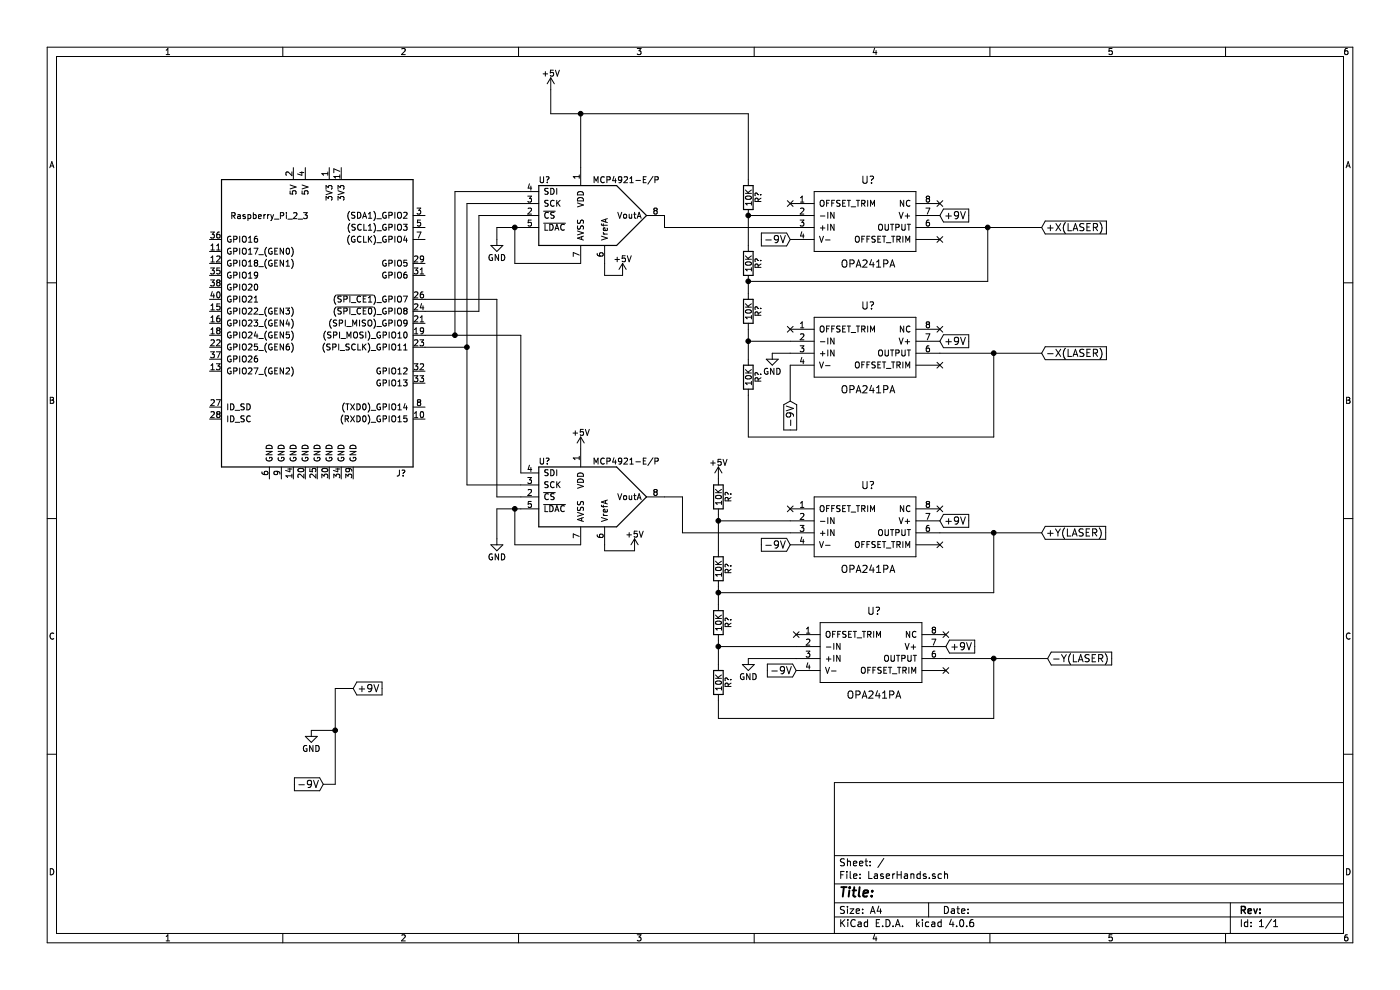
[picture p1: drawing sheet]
EESchema Schematic File Version 2
LIBS:power
LIBS:device
LIBS:transistors
LIBS:conn
LIBS:linear
LIBS:regul
LIBS:74xx
LIBS:cmos4000
LIBS:adc-dac
LIBS:memory
LIBS:xilinx
LIBS:microcontrollers
LIBS:dsp
LIBS:microchip
LIBS:analog_switches
LIBS:motorola
LIBS:texas
LIBS:intel
LIBS:audio
LIBS:interface
LIBS:digital-audio
LIBS:philips
LIBS:display
LIBS:cypress
LIBS:siliconi
LIBS:opto
LIBS:atmel
LIBS:contrib
LIBS:valves
LIBS:opa241pa
LIBS:LaserHands-cache
EELAYER 25 0
EELAYER END
$Descr A4 11693 8268
encoding utf-8
Sheet 1 1
Title ""
Date ""
Rev ""
Comp ""
Comment1 ""
Comment2 ""
Comment3 ""
Comment4 ""
$EndDescr
$Comp
L Raspberry_Pi_2_3 J?
U 1 1
P 2650 2700
F 0 "J?" H 3350 1450 50  0000 C CNN
F 1 "Raspberry_Pi_2_3" H 2250 3600 50  0000 C CNN
F 2 "Pin_Headers:Pin_Header_Straight_2x20" H 3650 3950 50  0001 C CNN
F 3 "" H 2700 2550 50  0001 C CNN
	1    2650 2700
	1    0    0    -1  
$EndComp
$Comp
L MCP4921-E/P U?
U 1 1
P 4950 1800
F 0 "U?" H 4500 2100 50  0000 L CNN
F 1 "MCP4921-E/P" H 4950 2100 50  0000 L CNN
F 2 "" H 4950 1800 50  0001 C CIN
F 3 "" H 4950 1800 50  0001 C CNN
	1    4950 1800
	1    0    0    -1  
$EndComp
$Comp
L OPA241PA U?
U 1 1
P 7250 1850
F 0 "U?" H 7250 2200 60  0000 C CNN
F 1 "OPA241PA" H 7250 1500 60  0000 C CNN
F 2 "" H 7200 1450 60  0001 C CNN
F 3 "" H 7200 1450 60  0001 C CNN
	1    7250 1850
	1    0    0    -1  
$EndComp
$Comp
L +5V #PWR?
U 1 1
P 4600 750
F 0 "#PWR?" H 4600 600 50  0001 C CNN
F 1 "+5V" H 4600 890 50  0000 C CNN
F 2 "" H 4600 750 50  0001 C CNN
F 3 "" H 4600 750 50  0001 C CNN
	1    4600 750 
	1    0    0    -1  
$EndComp
$Comp
L GND #PWR?
U 1 1
P 4150 2000
F 0 "#PWR?" H 4150 1750 50  0001 C CNN
F 1 "GND" H 4150 1850 50  0000 C CNN
F 2 "" H 4150 2000 50  0001 C CNN
F 3 "" H 4150 2000 50  0001 C CNN
	1    4150 2000
	1    0    0    -1  
$EndComp
$Comp
L +5V #PWR?
U 1 1
P 5200 2300
F 0 "#PWR?" H 5200 2150 50  0001 C CNN
F 1 "+5V" H 5200 2440 50  0000 C CNN
F 2 "" H 5200 2300 50  0001 C CNN
F 3 "" H 5200 2300 50  0001 C CNN
	1    5200 2300
	1    0    0    -1  
$EndComp
NoConn ~ 6600 1700
NoConn ~ 7850 1700
NoConn ~ 7850 2000
$Comp
L R R?
U 1 1
P 6250 1650
F 0 "R?" V 6330 1650 50  0000 C CNN
F 1 "10K" V 6250 1650 50  0000 C CNN
F 2 "" V 6180 1650 50  0001 C CNN
F 3 "" H 6250 1650 50  0001 C CNN
	1    6250 1650
	1    0    0    -1  
$EndComp
$Comp
L R R?
U 1 1
P 6250 2200
F 0 "R?" V 6330 2200 50  0000 C CNN
F 1 "10K" V 6250 2200 50  0000 C CNN
F 2 "" V 6180 2200 50  0001 C CNN
F 3 "" H 6250 2200 50  0001 C CNN
	1    6250 2200
	1    0    0    -1  
$EndComp
Text GLabel 6600 2000 0    60   Input ~ 0
-9V
Text GLabel 7850 1800 2    60   Input ~ 0
+9V
Text GLabel 8700 1900 2    60   Input ~ 0
+X(LASER)
$Comp
L MCP4921-E/P U?
U 1 1
P 4950 4150
F 0 "U?" H 4500 4450 50  0000 L CNN
F 1 "MCP4921-E/P" H 4950 4450 50  0000 L CNN
F 2 "" H 4950 4150 50  0001 C CIN
F 3 "" H 4950 4150 50  0001 C CNN
	1    4950 4150
	1    0    0    -1  
$EndComp
$Comp
L +5V #PWR?
U 1 1
P 4850 3750
F 0 "#PWR?" H 4850 3600 50  0001 C CNN
F 1 "+5V" H 4850 3890 50  0000 C CNN
F 2 "" H 4850 3750 50  0001 C CNN
F 3 "" H 4850 3750 50  0001 C CNN
	1    4850 3750
	1    0    0    -1  
$EndComp
$Comp
L GND #PWR?
U 1 1
P 4150 4500
F 0 "#PWR?" H 4150 4250 50  0001 C CNN
F 1 "GND" H 4150 4350 50  0000 C CNN
F 2 "" H 4150 4500 50  0001 C CNN
F 3 "" H 4150 4500 50  0001 C CNN
	1    4150 4500
	1    0    0    -1  
$EndComp
$Comp
L +5V #PWR?
U 1 1
P 5300 4600
F 0 "#PWR?" H 5300 4450 50  0001 C CNN
F 1 "+5V" H 5300 4740 50  0000 C CNN
F 2 "" H 5300 4600 50  0001 C CNN
F 3 "" H 5300 4600 50  0001 C CNN
	1    5300 4600
	1    0    0    -1  
$EndComp
$Comp
L OPA241PA U?
U 1 1
P 7250 2900
F 0 "U?" H 7250 3250 60  0000 C CNN
F 1 "OPA241PA" H 7250 2550 60  0000 C CNN
F 2 "" H 7200 2500 60  0001 C CNN
F 3 "" H 7200 2500 60  0001 C CNN
	1    7250 2900
	1    0    0    -1  
$EndComp
NoConn ~ 6600 2750
NoConn ~ 7850 3050
NoConn ~ 7850 2750
$Comp
L R R?
U 1 1
P 6250 2600
F 0 "R?" V 6330 2600 50  0000 C CNN
F 1 "10K" V 6250 2600 50  0000 C CNN
F 2 "" V 6180 2600 50  0001 C CNN
F 3 "" H 6250 2600 50  0001 C CNN
	1    6250 2600
	1    0    0    -1  
$EndComp
$Comp
L R R?
U 1 1
P 6250 3150
F 0 "R?" V 6330 3150 50  0000 C CNN
F 1 "10K" V 6250 3150 50  0000 C CNN
F 2 "" V 6180 3150 50  0001 C CNN
F 3 "" H 6250 3150 50  0001 C CNN
	1    6250 3150
	1    0    0    -1  
$EndComp
$Comp
L GND #PWR?
U 1 1
P 6450 2950
F 0 "#PWR?" H 6450 2700 50  0001 C CNN
F 1 "GND" H 6450 2800 50  0000 C CNN
F 2 "" H 6450 2950 50  0001 C CNN
F 3 "" H 6450 2950 50  0001 C CNN
	1    6450 2950
	1    0    0    -1  
$EndComp
Text GLabel 6600 3350 3    60   Input ~ 0
-9V
Text GLabel 8700 2950 2    60   Input ~ 0
-X(LASER)
Text GLabel 7850 2850 2    60   Input ~ 0
+9V
$Comp
L OPA241PA U?
U 1 1
P 7250 4400
F 0 "U?" H 7250 4750 60  0000 C CNN
F 1 "OPA241PA" H 7250 4050 60  0000 C CNN
F 2 "" H 7200 4000 60  0001 C CNN
F 3 "" H 7200 4000 60  0001 C CNN
	1    7250 4400
	1    0    0    -1  
$EndComp
$Comp
L OPA241PA U?
U 1 1
P 7300 5450
F 0 "U?" H 7300 5800 60  0000 C CNN
F 1 "OPA241PA" H 7300 5100 60  0000 C CNN
F 2 "" H 7250 5050 60  0001 C CNN
F 3 "" H 7250 5050 60  0001 C CNN
	1    7300 5450
	1    0    0    -1  
$EndComp
NoConn ~ 6600 4250
NoConn ~ 7850 4250
NoConn ~ 7850 4550
NoConn ~ 6650 5300
NoConn ~ 7900 5300
NoConn ~ 7900 5600
Text GLabel 6600 4550 0    60   Input ~ 0
-9V
Text GLabel 6650 5600 0    60   Input ~ 0
-9V
Text GLabel 7850 4350 2    60   Input ~ 0
+9V
Text GLabel 7900 5400 2    60   Input ~ 0
+9V
$Comp
L GND #PWR?
U 1 1
P 6250 5500
F 0 "#PWR?" H 6250 5250 50  0001 C CNN
F 1 "GND" H 6250 5350 50  0000 C CNN
F 2 "" H 6250 5500 50  0001 C CNN
F 3 "" H 6250 5500 50  0001 C CNN
	1    6250 5500
	1    0    0    -1  
$EndComp
$Comp
L R R?
U 1 1
P 6000 4150
F 0 "R?" V 6080 4150 50  0000 C CNN
F 1 "10K" V 6000 4150 50  0000 C CNN
F 2 "" V 5930 4150 50  0001 C CNN
F 3 "" H 6000 4150 50  0001 C CNN
	1    6000 4150
	1    0    0    -1  
$EndComp
$Comp
L +5V #PWR?
U 1 1
P 6000 4000
F 0 "#PWR?" H 6000 3850 50  0001 C CNN
F 1 "+5V" H 6000 4140 50  0000 C CNN
F 2 "" H 6000 4000 50  0001 C CNN
F 3 "" H 6000 4000 50  0001 C CNN
	1    6000 4000
	1    0    0    -1  
$EndComp
$Comp
L R R?
U 1 1
P 6000 4750
F 0 "R?" V 6080 4750 50  0000 C CNN
F 1 "10K" V 6000 4750 50  0000 C CNN
F 2 "" V 5930 4750 50  0001 C CNN
F 3 "" H 6000 4750 50  0001 C CNN
	1    6000 4750
	1    0    0    -1  
$EndComp
$Comp
L R R?
U 1 1
P 6000 5200
F 0 "R?" V 6080 5200 50  0000 C CNN
F 1 "10K" V 6000 5200 50  0000 C CNN
F 2 "" V 5930 5200 50  0001 C CNN
F 3 "" H 6000 5200 50  0001 C CNN
	1    6000 5200
	1    0    0    -1  
$EndComp
$Comp
L R R?
U 1 1
P 6000 5700
F 0 "R?" V 6080 5700 50  0000 C CNN
F 1 "10K" V 6000 5700 50  0000 C CNN
F 2 "" V 5930 5700 50  0001 C CNN
F 3 "" H 6000 5700 50  0001 C CNN
	1    6000 5700
	1    0    0    -1  
$EndComp
Wire Wire Line
	4600 750  4600 950 
Wire Wire Line
	4600 950  6250 950 
Wire Wire Line
	4850 950  4850 1400
Wire Wire Line
	4350 1800 4000 1800
Wire Wire Line
	4000 1800 4000 2600
Wire Wire Line
	4000 2600 3550 2600
Wire Wire Line
	4350 1700 3900 1700
Wire Wire Line
	3900 1700 3900 4050
Wire Wire Line
	3900 2900 3550 2900
Wire Wire Line
	4350 1600 3800 1600
Wire Wire Line
	3800 1600 3800 2800
Wire Wire Line
	3550 2800 4350 2800
Wire Wire Line
	4150 1900 4350 1900
Wire Wire Line
	4150 1900 4150 2000
Wire Wire Line
	4850 2200 4300 2200
Wire Wire Line
	4300 2200 4300 1900
Connection ~ 4300 1900
Wire Wire Line
	5050 2200 5050 2300
Wire Wire Line
	5050 2300 5200 2300
Wire Wire Line
	6250 950  6250 1500
Connection ~ 4850 950 
Wire Wire Line
	6600 1800 6250 1800
Wire Wire Line
	5550 1800 5550 1900
Wire Wire Line
	5550 1900 6600 1900
Wire Wire Line
	6250 1800 6250 2050
Wire Wire Line
	7850 1900 8700 1900
Wire Wire Line
	6250 2350 8250 2350
Wire Wire Line
	8250 2350 8250 1900
Connection ~ 8250 1900
Wire Wire Line
	6250 2350 6250 2450
Wire Wire Line
	4350 4150 4150 4150
Wire Wire Line
	4150 4150 4150 2500
Wire Wire Line
	4150 2500 3550 2500
Wire Wire Line
	3900 4050 4350 4050
Connection ~ 3900 2900
Wire Wire Line
	4350 2800 4350 3950
Connection ~ 3800 2800
Wire Wire Line
	4150 4250 4350 4250
Wire Wire Line
	4150 4250 4150 4500
Wire Wire Line
	4850 4550 4300 4550
Wire Wire Line
	4300 4550 4300 4250
Wire Wire Line
	5050 4550 5050 4600
Wire Wire Line
	5050 4600 5300 4600
Connection ~ 4300 4250
Wire Wire Line
	6250 2750 6250 3000
Wire Wire Line
	6250 2850 6600 2850
Connection ~ 6250 2850
Connection ~ 6250 2350
Connection ~ 6250 1800
Wire Wire Line
	6450 2950 6600 2950
Wire Wire Line
	6600 3050 6600 3350
Wire Wire Line
	7850 2950 8700 2950
Wire Wire Line
	6250 3300 6250 3650
Wire Wire Line
	6250 3650 8300 3650
Wire Wire Line
	8300 3650 8300 2950
Connection ~ 8300 2950
Wire Wire Line
	6250 5500 6650 5500
Wire Wire Line
	5550 4150 5700 4150
Wire Wire Line
	5700 4150 5700 4450
Wire Wire Line
	5700 4450 6600 4450
Wire Wire Line
	6000 4300 6000 4600
Wire Wire Line
	6000 4350 6600 4350
Connection ~ 6000 4350
Wire Wire Line
	6000 4900 6000 5050
Wire Wire Line
	6000 5350 6000 5550
Text GLabel 8750 5500 2    60   Input ~ 0
-Y(LASER)
Text GLabel 8700 4450 2    60   Input ~ 0
+Y(LASER)
Wire Wire Line
	7850 4450 8700 4450
Wire Wire Line
	8750 5500 7900 5500
Wire Wire Line
	6000 4950 8300 4950
Wire Wire Line
	8300 4950 8300 4450
Connection ~ 8300 4450
Connection ~ 6000 4950
Wire Wire Line
	6000 5400 6650 5400
Connection ~ 6000 5400
Wire Wire Line
	6000 5850 6000 6000
Wire Wire Line
	6000 6000 8300 6000
Wire Wire Line
	8300 6000 8300 5500
Connection ~ 8300 5500
Text GLabel 2700 6550 0    60   Input ~ 0
-9V
Text GLabel 2950 5750 2    60   Input ~ 0
+9V
$Comp
L GND #PWR?
U 1 1
P 2600 6100
F 0 "#PWR?" H 2600 5850 50  0001 C CNN
F 1 "GND" H 2600 5950 50  0000 C CNN
F 2 "" H 2600 6100 50  0001 C CNN
F 3 "" H 2600 6100 50  0001 C CNN
	1    2600 6100
	1    0    0    -1  
$EndComp
Wire Wire Line
	2950 5750 2800 5750
Wire Wire Line
	2800 5750 2800 6550
Wire Wire Line
	2800 6550 2700 6550
Wire Wire Line
	2600 6100 2800 6100
Connection ~ 2800 6100
$EndSCHEMATC
